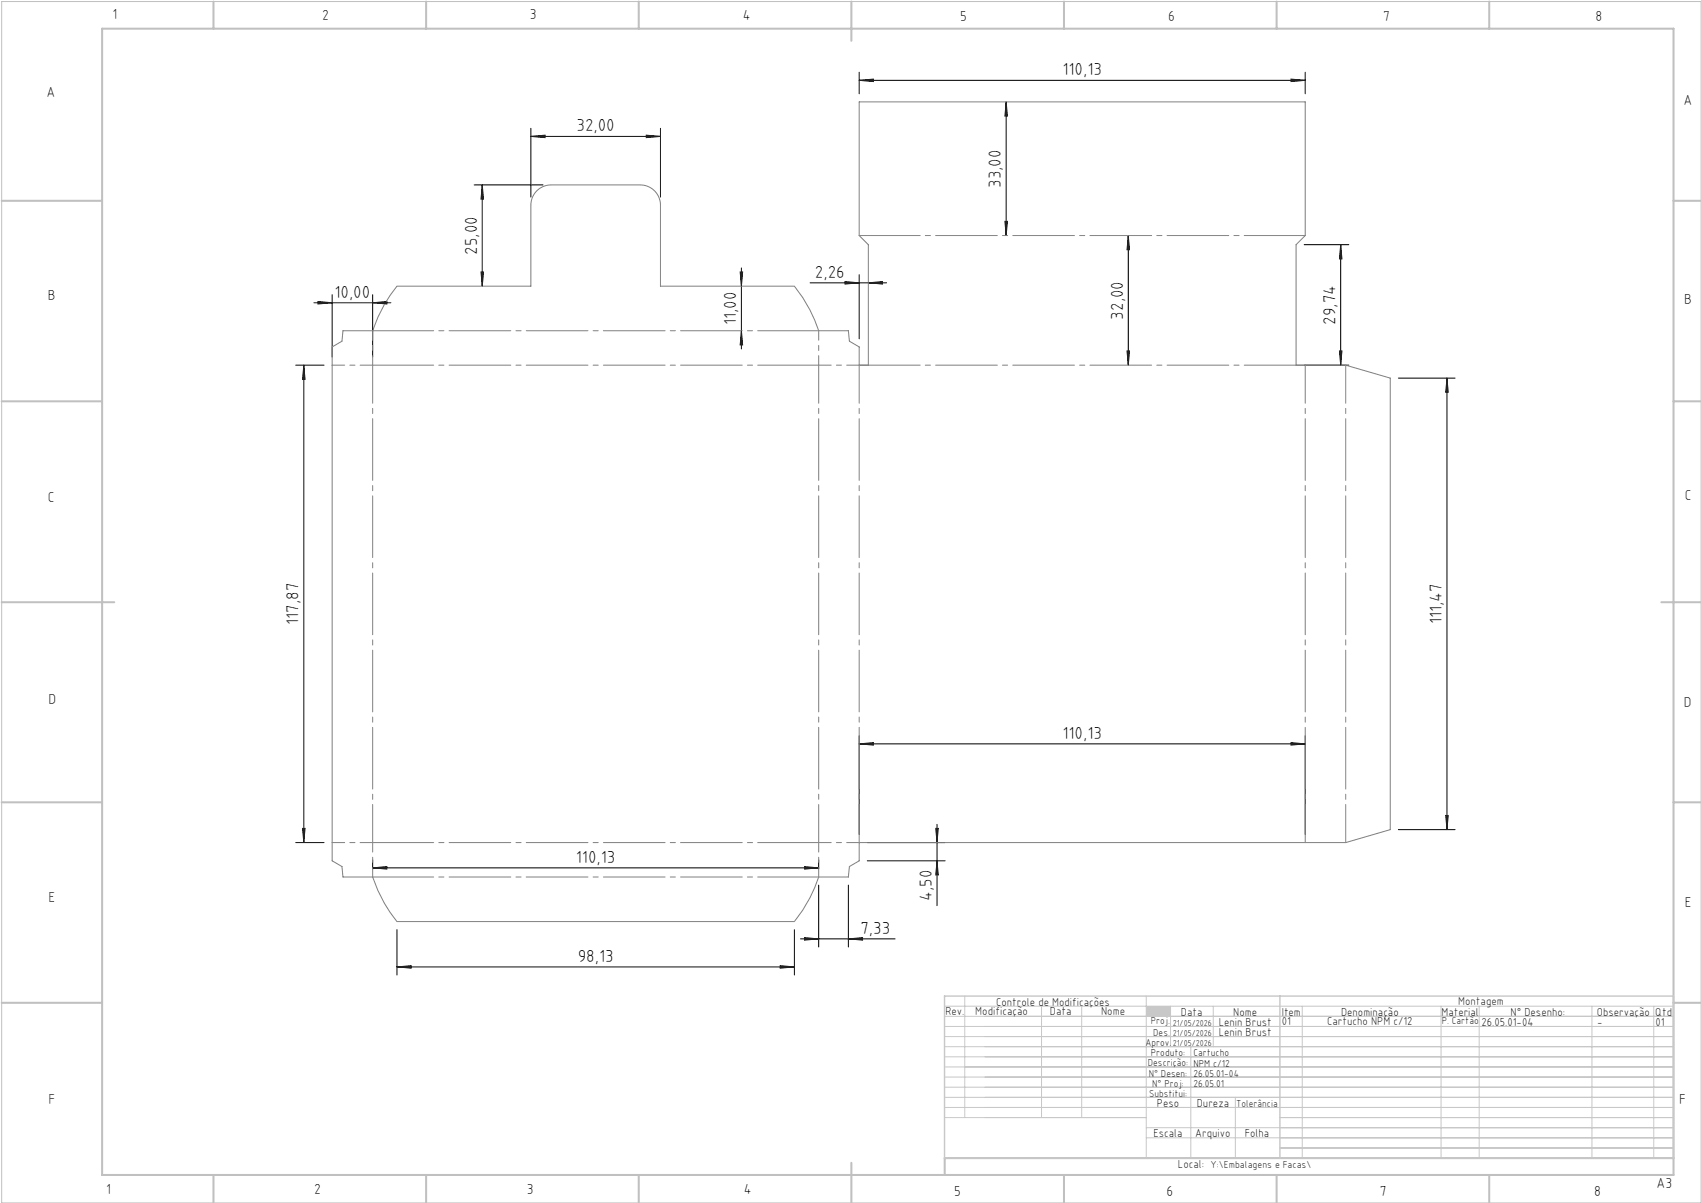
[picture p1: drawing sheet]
<svg xmlns="http://www.w3.org/2000/svg" width="420mm" height="297mm" viewBox="0 0 420 297" stroke-linecap="round" stroke-linejoin="round" font-family="sans-serif">
<path d="M.4 .4h419.6v296.6h-419.6z" fill="none" stroke="#c0c0c0" stroke-width=".25"/>
<g fill="none" stroke="#c0c0c0" stroke-width=".5">
<path d="M25.2 7.1h388v283h-388zM52.7 .4v6.7M105.2 .4v6.7M157.7 .4v6.7M210.2 .4v9.7M262.7 .4v6.7M315.2 .4v6.7M367.7 .4v6.7M.4 49.6h24.8M413.2 49.6h6.8M.4 99.1h24.8M413.2 99.1h6.8"/>
<path d="M.4 148.7h27.8M410.2 148.7h9.8M.4 198.1h24.8M413.2 198.1h6.8M.4 247.6h24.8M413.2 247.6h6.8M52.7 290.1v6.9M105.2 290.1v6.9M157.7 290.1v6.9M210.2 287.1v9.9M262.7 290.1v6.9M315.2 290.1v6.9"/>
<path d="M367.7 290.1v6.9M413.2 285.9h-179.9v4.2"/>
</g>
<g fill="none" stroke="#c3c8d2" stroke-width=".25">
<path d="M233.2 250.9h180M233.2 248.4h180M233.2 253.4h180M233.2 255.9h180M233.2 258.4h180M238.2 245.9v30M257.2 248.4v27.5M267.1 248.4v27.5M283 245.9v40M289 248.4v10M294 258.4v27.5M299.6 248.4v10"/>
<path d="M321.5 248.4v37.5M355.8 248.4v37.5M365.2 248.4v37.5M393.1 248.4v37.5M408.3 248.4v37.5M233.2 260.9h180M233.2 263.4h180M233.2 265.9h180M233.2 268.4h180M233.2 270.9h180M233.2 273.4h180M233.2 275.9h49.8"/>
<path d="M283 278.4h130.2M305 270.9v15M316 275.9h97.2M283 280.9h130.2M316 283.4h97.2"/>
</g>
<path d="M233.2 245.9h180v40h-180zM316 245.9v40" fill="none" stroke="#c3c8d2" stroke-width=".35"/>
<path d="M283 248.4h6v2.5h-6z" fill-rule="evenodd" fill="#c3c8d2"/>
<g fill="none" stroke="#000" stroke-width=".25">
<path d="M212.1 19.8l3.5-.3v.6zM212.1 17.8v5.4M212.1 19.8h110.2M318.8 19.5l3.5 .3-3.5 .3zM322.3 17.8v5.4M131.1 33.7l3.5-.3v.6zM131.1 31.7v17M131.1 33.7h32M159.6 33.4l3.5 .3-3.5 .3zM163.1 31.7v17M248.4 25.2l.3 3.5h-.6zM248.4 25.2v33"/>
<path d="M117.1 45.7h17M119.1 45.7v25M119.1 45.7l.3 3.5h-.6zM248.1 54.7h.6l-.3 3.5zM278.6 58.2v32M278.6 58.2l.3 3.5h-.6zM77.5 74.7h19M78.5 74.4l3.5 .3-3.5 .3zM82 72.7v15.5M92 74.7l3.5-.3v.6zM92 72.7v15.5M118.8 67.2h.6l-.3 3.5z"/>
<path d="M182.8 67.2h.6l-.3 3.5zM183.1 66.2v20M200 69.8h18.9M208.6 69.5l3.5 .3-3.5 .3zM212.1 67.8v15.9M214.4 69.8l3.5-.3v.6zM322 60.4h11M331 60.4v29.8M331 60.4l.3 3.5h-.6zM73 90.2h7M75 90.2l.3 3.5h-.6zM75 90.2v117.8"/>
<path d="M183.1 81.7l.3 3.5h-.6zM278.3 86.7h.6l-.3 3.5zM322 90.2h11M330.7 86.7h.6l-.3 3.5zM345.3 93.3h14M357.3 93.3v111.5M357.3 93.3l.3 3.5h-.6zM212.1 183.7l3.5-.3v.6zM212.1 181.7v24.3M212.1 183.7h110.2M318.8 183.4l3.5 .3-3.5 .3zM322.3 181.7v24.3"/>
<path d="M73 208h7M74.7 204.5h.6l-.3 3.5zM92 214.3l3.5-.3v.6zM92 212.3v2.2M92 214.3h110.1M198.6 214l3.5 .3-3.5 .3zM202.1 218.5v15.3M202.1 212.3v2.2M209.5 218.5v15.3M214.1 208h19.3M214.1 212.5h19.3M231.1 204.5h.6l-.3 3.5z"/>
<path d="M231.4 212.5l.3 3.5h-.6zM231.4 203.5v20.1M345.3 204.8h14M357 201.3h.6l-.3 3.5zM98 238.7l3.5-.3v.6zM98 229.5v11.2M98 238.7h98.1M192.6 238.4l3.5 .3-3.5 .3zM196.1 229.5v11.2M197.6 231.8h23.4M198.6 231.5l3.5 .3-3.5 .3zM209.5 231.8l3.5-.3v.6z"/>
</g>
<path d="M84.7 81.7h7.3a34.7 34.7 0 0 1 6-11h33.1v-20a5 5 0 0 1 5-5h22a5 5 0 0 1 5 5v20h33a34.8 34.8 0 0 1 6 11h7.4l.2 2.5 2.4 1.5v4.5h2.3v-29.8l-2.3-2.2v-33h110.2v33l-2.3 2.2v29.8h12.3l11 3.1v111.5l-11 3.2h-120.2v4.5l-2.4 1.4-.2 2.6h-7.4a34.8 34.8 0 0 1-6 11h-98.1a34.7 34.7 0 0 1-6-11h-7.3l-.3-2.6-2.4-1.4v-126.8l2.4-1.5z" fill="none" stroke="#808080" stroke-width=".25"/>
<path d="M212.1 58.2h110.2M92 90.2h110.1M92 81.7h110.1M212.1 90.2h110.2M92 208h110.1M92 216.5h110.1" fill="none" stroke="#808080" stroke-width=".25" stroke-dasharray="15.2 1.3 1.3 1.3" stroke-dashoffset=".2"/>
<path d="M202.1 90.2v117.8M322.3 90.2v117.8M332.3 90.2v117.8M92 208v-117.8M212.1 208v-117.8" fill="none" stroke="#808080" stroke-width=".25" stroke-dasharray="15.2 1.3 1.3 1.3" stroke-dashoffset="5.8"/>
<path d="M92 81.7v8.5M202.1 81.7v8.5M92 216.5v-8.5M202.1 216.5v-8.5" fill="none" stroke="#808080" stroke-width=".25" stroke-dasharray="15.2 1.3 1.3 1.3" stroke-dashoffset="12.9"/>
<path d="M82 90.2h10M212.1 90.2h-10M82 208h10M202.1 208h10" fill="none" stroke="#808080" stroke-width=".25" stroke-dasharray="15.2 1.3 1.3 1.3" stroke-dashoffset="12.1"/>
<g fill="#000">
<path d="M131.1 33.7l3.5-.3v.6zM159.6 33.4l3.5 .3-3.5 .3zM92 214.3l3.5-.3v.6zM198.6 214l3.5 .3-3.5 .3zM78.5 74.4l3.5 .3-3.5 .3zM92 74.7l3.5-.3v.6zM212.1 19.8l3.5-.3v.6zM318.8 19.5l3.5 .3-3.5 .3zM208.6 69.5l3.5 .3-3.5 .3zM214.4 69.8l3.5-.3v.6zM212.1 183.7l3.5-.3v.6zM318.8 183.4l3.5 .3-3.5 .3z"/>
<path d="M119.1 45.7l.3 3.5h-.6zM118.8 67.2h.6l-.3 3.5zM182.8 67.2h.6l-.3 3.5zM183.1 81.7l.3 3.5h-.6zM278.6 58.2l.3 3.5h-.6zM278.3 86.7h.6l-.3 3.5zM357.3 93.3l.3 3.5h-.6zM357 201.3h.6l-.3 3.5z"/>
<path d="M74.7 204.5h.6l-.3 3.5zM75 90.2l.3 3.5h-.6zM248.1 54.7h.6l-.3 3.5zM248.4 25.2l.3 3.5h-.6zM330.7 86.7h.6l-.3 3.5zM331 60.4l.3 3.5h-.6z"/>
<path d="M231.4 212.5l.3 3.5h-.6zM231.1 204.5h.6l-.3 3.5z"/>
<path d="M98 238.7l3.5-.3v.6zM192.6 238.4l3.5 .3-3.5 .3z"/>
<path d="M198.6 231.5l3.5 .3-3.5 .3zM209.5 231.8l3.5-.3v.6z"/>
</g>
<g font-size="4.3">
<text x="262.3" y="18.5">110,13</text>
<text x="142.4" y="32.4">32,00</text>
<text x="247.1" y="46.4" transform="rotate(-90 247.1 46.4)">33,00</text>
<text x="117.8" y="62.9" transform="rotate(-90 117.8 62.9)">25,00</text>
<text x="201.2" y="68.5">2,26</text>
<text x="82.6" y="73.5">10,00</text>
<text x="181.8" y="80.3" transform="rotate(-90 181.8 80.3)">11,00</text>
<text x="277.3" y="78.9" transform="rotate(-90 277.3 78.9)">32,00</text>
<text x="329.7" y="80.2" transform="rotate(-90 329.7 80.2)">29,74</text>
<text x="73.7" y="154.3" transform="rotate(-90 73.7 154.3)">117,87</text>
<text x="356" y="154.1" transform="rotate(-90 356 154.1)">111,47</text>
<text x="262.3" y="182.4">110,13</text>
<text x="142.2" y="213">110,13</text>
<text x="230.1" y="222.4" transform="rotate(-90 230.1 222.4)">4,50</text>
<text x="212.5" y="230.5">7,33</text>
<text x="142.6" y="237.4">98,13</text>
</g>
<g font-size="3.6">
<text x="27.8" y="4.8">1</text>
<text x="79.5" y="4.9">2</text>
<text x="130.8" y="4.8">3</text>
<text x="183.4" y="4.9">4</text>
<text x="237.1" y="5.1">5</text>
<text x="288.4" y="5.2">6</text>
<text x="341.5" y="5.1">7</text>
<text x="394" y="5.2">8</text>
<text x="11.5" y="24">A</text>
<text x="415.7" y="25.8">A</text>
<text x="11.8" y="74.1">B</text>
<text x="415.8" y="75.1">B</text>
<text x="11.8" y="124">C</text>
<text x="416" y="123.5">C</text>
<text x="12" y="173.7">D</text>
<text x="415.8" y="174.7">D</text>
<text x="12" y="222.6">E</text>
<text x="416" y="223.9">E</text>
<text x="12" y="272.6">F</text>
<text x="414.6" y="272.6">F</text>
<text x="409" y="293.3">A3</text>
<text x="26.2" y="294.8">1</text>
<text x="77.6" y="294.8">2</text>
<text x="130.1" y="294.8">3</text>
<text x="183.7" y="294.7">4</text>
<text x="235.6" y="295.2">5</text>
<text x="288" y="295.2">6</text>
<text x="340.7" y="295.2">7</text>
<text x="393.6" y="295.2">8</text>
</g>
<g font-size="2.9">
<text x="240.8" y="250.6">Modificação</text>
<text x="259.2" y="250.6">Data</text>
<text x="271.9" y="250.6">Nome</text>
<text x="290.9" y="288.4">Local:</text>
</g>
<g font-size="2.8">
<text x="233.4" y="250.6">Rev.</text>
<text x="246" y="248.4">Controle de Modificações</text>
<text x="291.6" y="250.8">Data</text>
<text x="304.5" y="250.8">Nome</text>
<text x="316.5" y="250.9">Item</text>
<text x="331.1" y="250.9">Denominação</text>
<text x="355.9" y="250.9">Material</text>
<text x="360.1" y="248.2">Montagem</text>
<text x="373" y="250.9">N° Desenho:</text>
<text x="394.3" y="250.9">Observação</text>
<text x="408.7" y="250.9">Qtd</text>
<text x="300.9" y="253.3">Lenin Brust</text>
<text x="300.9" y="255.8">Lenin Brust</text>
<text x="316.5" y="253.1">01</text>
<text x="327.7" y="253.1">Cartucho NPM c/12</text>
<text x="365.8" y="253.3">26.05.01-04</text>
<text x="394.4" y="253.2">-</text>
<text x="408.8" y="253.2">01</text>
<text x="285.6" y="273.3">Peso</text>
<text x="295.5" y="273.3">Dureza</text>
<text x="284.8" y="280.8">Escala</text>
<text x="295.1" y="280.8">Arquivo</text>
<text x="307.3" y="280.8">Folha</text>
</g>
<g font-size="2.5">
<text x="284.1" y="252.9">Proj.</text>
<text x="284.8" y="255.8">Des.</text>
<text x="356" y="252.9">P. Cartão</text>
<text x="282.8" y="258.3">Aprov.</text>
<text x="283.4" y="263.3">Descrição:</text>
<text x="284.2" y="260.7">Produto:</text>
<text x="294.7" y="260.7">Cartucho</text>
<text x="294.7" y="263.5">NPM c/12</text>
<text x="283.7" y="265.9">N° Desen:</text>
<text x="284.5" y="268.3">N° Proj:</text>
<text x="294.7" y="265.9">26.05.01-04</text>
<text x="294.7" y="268.3">26.05.01</text>
<text x="283.7" y="270.9">Substitui:</text>
<text x="305.2" y="273.3">Tolerância</text>
<text x="298.9" y="288.4">Y:\Embalagens e Facas\</text>
</g>
<g font-size="2.1">
<text x="289.6" y="253.3">21/05/2026</text>
<text x="289.6" y="255.8">21/05/2026</text>
<text x="289.6" y="258.3">21/05/2026</text>
</g>
</svg>
